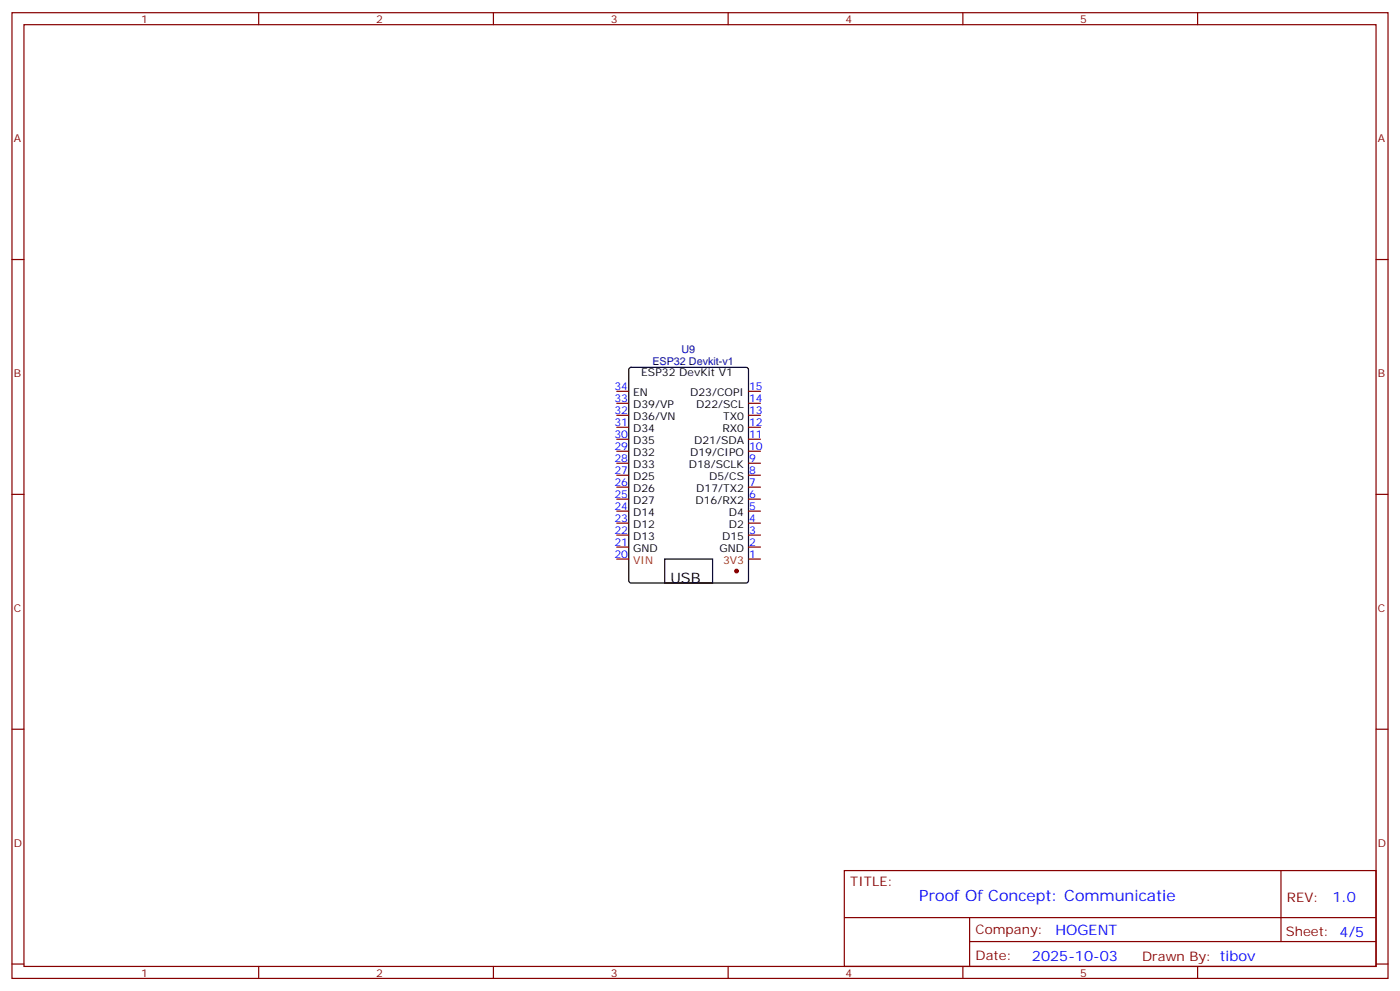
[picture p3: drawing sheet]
<svg xmlns="http://www.w3.org/2000/svg" width="412mm" height="292mm" viewBox="0 0 412 292" stroke-linecap="round" stroke-linejoin="round" font-family="sans-serif">
<g fill="none" stroke="#870000" stroke-width=".35">
<path d="M3.5 3.7h405.4v284.4h-405.4zM7.1 7.3h398.2v277.3h-398.2zM76.2 3.7v3.6M145.3 3.7v3.6M214.5 3.7v3.6M283.6 3.7v3.6M352.8 3.7v3.6M3.5 76.4h3.6M405.3 76.4h3.6M181.7 115.2h3.5M181.7 118.7h3.5M220.5 115.2h3.5"/>
<path d="M181.7 139.9h3.5M181.7 136.4h3.5M181.7 132.9h3.5M181.7 129.3h3.5M181.7 125.8h3.5M181.7 122.3h3.5M220.5 139.9h3.5M220.5 136.4h3.5M220.5 132.9h3.5M220.5 129.3h3.5M220.5 125.8h3.5M220.5 122.3h3.5"/>
<path d="M3.5 145.6h3.6M181.7 154h3.5M181.7 150.5h3.5M181.7 147h3.5M181.7 157.6h3.5M220.5 154h3.5M220.5 150.5h3.5M220.5 147h3.5M220.5 143.4h3.5M405.3 145.6h3.6M181.7 161.1h3.5M220.5 164.6h3.5"/>
<path d="M220.5 161.1h3.5M3.5 214.7h3.6M405.3 214.7h3.6M248.7 256.3h156.6v28.3h-156.6zM377.3 256.4v20.8M248.7 270.2h156.5M285.6 277.2h119.6M285.6 270.2v14.1M3.5 283.8h3.6M76.2 284.6v3.5M145.3 284.6v3.5M214.5 284.6v3.5"/>
<path d="M283.6 284.6v3.5M352.8 284.6v3.5M405.3 283.8h3.6"/>
</g>
<path d="M185.4 108.4l.5-.2h33.9l.6 .4 .1 62.4-.5 .6-34.1 .1-.6-.5-.1-62.3zM195.8 164.6h14.1v7.1h-14.1z" fill="none" stroke="#000" stroke-width=".35"/>
<circle cx="217" cy="168.1" r=".53" fill="#870000" stroke="#870000" stroke-width=".35"/>
<path d="M220.5 118.7h3.5M181.7 143.4h3.5M220.5 157.6h3.5M181.7 164.6h3.5" fill="none" stroke="#900" stroke-width=".35"/>
<text font-size="4.6" fill="#00f" x="270.8" y="265.4">Proof Of Concept: Communicatie</text>
<text font-size="4.2" x="197.5" y="171.6">USB</text>
<g font-size="4.2" fill="#00f">
<text x="392.5" y="265.6">1.0</text>
<text x="310.9" y="275.2">HOGENT</text>
<text x="304" y="283">2025-10-03</text>
</g>
<g font-size="3.9" fill="#800">
<text x="250.5" y="260.9">TITLE:</text>
<text x="379.1" y="265.6">REV:</text>
<text x="287.4" y="275.1">Company:</text>
<text x="378.7" y="275.7">Sheet: 4/5</text>
<text x="287.4" y="282.8">Date:</text>
<text x="336.4" y="282.9">Drawn By: tibov</text>
</g>
<g font-size="3.2" fill="#800">
<text x="41.6" y="6.7">1</text>
<text x="110.8" y="6.7">2</text>
<text x="179.9" y="6.7">3</text>
<text x="249.1" y="6.7">4</text>
<text x="318.2" y="6.7">5</text>
<text x="4.1" y="41.8">A</text>
<text x="405.9" y="41.8">A</text>
<text x="4.1" y="111">B</text>
<text x="405.9" y="111">B</text>
<text x="4.1" y="180.1">C</text>
<text x="405.9" y="180.1">C</text>
<text x="4.1" y="249.3">D</text>
<text x="405.9" y="249.3">D</text>
<text x="41.6" y="287.5">1</text>
<text x="110.8" y="287.5">2</text>
<text x="179.9" y="287.5">3</text>
<text x="249.1" y="287.5">4</text>
<text x="318.2" y="287.5">5</text>
</g>
<g font-size="3.2" fill="#000080">
<text x="192.2" y="107.5">ESP32 Devkit-v1</text>
<text x="200.7" y="104">U9</text>
</g>
<g font-size="3.2">
<text x="188.9" y="110.8">ESP32 DevKit V1</text>
<text x="186.5" y="116.6">EN</text>
<text x="203.3" y="116.6">D23/COPI</text>
<text x="186.5" y="123.7">D36/VN</text>
<text x="186.5" y="120.2">D39/VP</text>
<text x="205.1" y="120.2">D22/SCL</text>
<text x="213" y="123.7">TX0</text>
<text x="186.5" y="130.7">D35</text>
<text x="186.5" y="127.2">D34</text>
<text x="204.5" y="130.7">D21/SDA</text>
<text x="212.8" y="127.2">RX0</text>
<text x="186.5" y="137.8">D33</text>
<text x="186.5" y="134.3">D32</text>
<text x="202.9" y="137.8">D18/SCLK</text>
<text x="203.3" y="134.3">D19/CIPO</text>
<text x="186.5" y="141.3">D25</text>
<text x="208.9" y="141.3">D5/CS</text>
<text x="186.5" y="148.4">D27</text>
<text x="186.5" y="144.9">D26</text>
<text x="204.9" y="148.4">D16/RX2</text>
<text x="205.1" y="144.9">D17/TX2</text>
<text x="186.5" y="155.4">D12</text>
<text x="186.5" y="151.9">D14</text>
<text x="214.7" y="155.4">D2</text>
<text x="214.7" y="151.9">D4</text>
<text x="186.5" y="159">D13</text>
<text x="212.7" y="159">D15</text>
<text x="186.5" y="162.5">GND</text>
<text x="211.9" y="162.5">GND</text>
</g>
<g font-size="3.2" fill="#00f">
<text x="181" y="118.4">33</text>
<text x="181" y="114.9">34</text>
<text x="220.7" y="118.4">14</text>
<text x="220.7" y="114.9">15</text>
<text x="181" y="125.4">31</text>
<text x="181" y="121.9">32</text>
<text x="220.7" y="125.4">12</text>
<text x="220.7" y="121.9">13</text>
<text x="181" y="129">30</text>
<text x="220.7" y="129">11</text>
<text x="181" y="136">28</text>
<text x="181" y="132.5">29</text>
<text x="220.7" y="136">9</text>
<text x="220.7" y="132.5">10</text>
<text x="181" y="143.1">26</text>
<text x="181" y="139.6">27</text>
<text x="220.7" y="143.1">7</text>
<text x="220.7" y="139.6">8</text>
<text x="181" y="146.6">25</text>
<text x="220.7" y="146.6">6</text>
<text x="181" y="153.7">23</text>
<text x="181" y="150.1">24</text>
<text x="220.7" y="153.7">4</text>
<text x="220.7" y="150.1">5</text>
<text x="181" y="160.7">21</text>
<text x="181" y="157.2">22</text>
<text x="220.7" y="160.7">2</text>
<text x="220.7" y="157.2">3</text>
<text x="181" y="164.3">20</text>
<text x="220.7" y="164.3">1</text>
</g>
<text font-size="3.2" fill="#c30" x="186.5" y="166">VIN</text>
<text font-size="3.2" fill="#930" x="213" y="166">3V3</text>
</svg>
